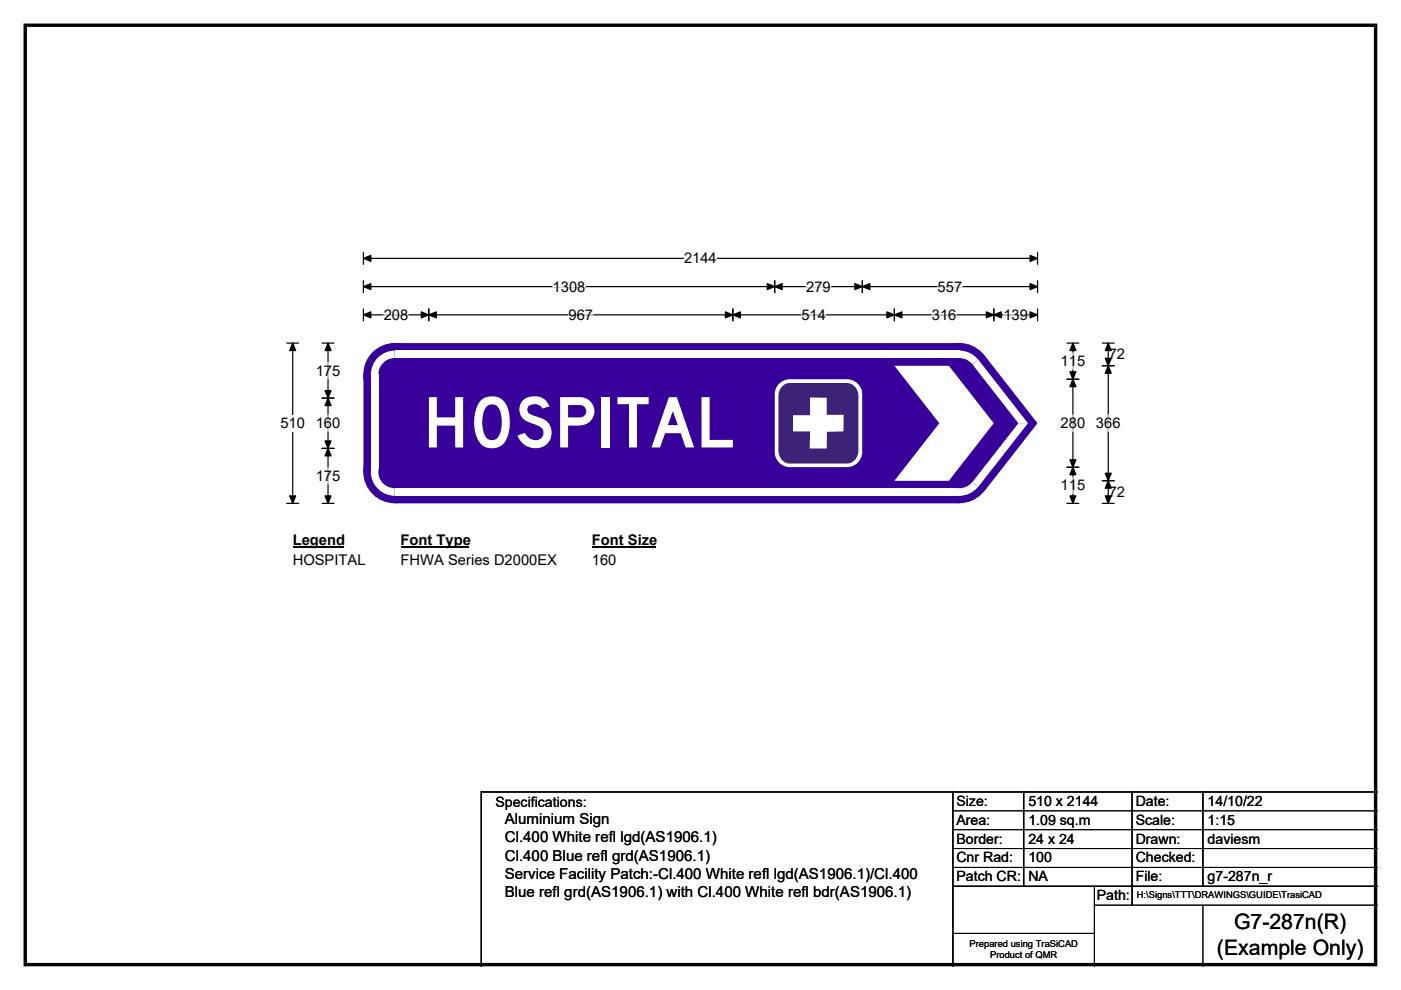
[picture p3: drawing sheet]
<svg xmlns="http://www.w3.org/2000/svg" width="297mm" height="210mm" viewBox="0 0 297 210" stroke-linecap="round" stroke-linejoin="round" font-family="sans-serif">
<path d="M5.4 5.4h286.3v199.2h-286.3z" fill="none" stroke="#000" stroke-width=".72"/>
<path d="M77 54.8h143M77 53.5v2.6M220 53.5v2.6" fill="none" stroke="#000" stroke-width=".25"/>
<path d="M77 54.8l1.6-.6v1.2zM218.4 54.2l1.6 .6-1.6 .6z" fill="#000" stroke="#000" stroke-width=".25"/>
<path d="M145 53.1h7v3.5h-7z" fill="#fff"/>
<g fill="none" stroke="#000" stroke-width=".25">
<path d="M77 59.5v2.6M164.3 59.5v2.6M182.8 59.5v2.6M220 59.5v2.6M60.8 72.8h2.5M62.1 72.8v34M77 60.8h143M77 65.5v2.6M77 66.8h143M90.9 65.5v2.6M155.4 65.5v2.6M189.6 65.5v2.6"/>
<path d="M210.7 65.5v2.6M220 65.5v2.6M60.8 106.8h2.5"/>
</g>
<g fill="#000" stroke="#000" stroke-width=".25">
<path d="M62.1 72.8l.6 1.6h-1.3zM77 60.8l1.6-.6v1.2zM77 66.8l1.6-.7v1.3zM90.9 66.8l1.6-.7v1.3zM89.3 66.1l1.6 .7-1.6 .6zM153.8 66.1l1.6 .7-1.6 .6zM155.4 66.8l1.6-.7v1.3zM164.3 60.8l1.5-.6v1.2zM162.7 60.2l1.6 .6-1.6 .6zM181.2 60.2l1.6 .6-1.6 .6zM182.8 60.8l1.6-.6v1.2zM188 66.1l1.6 .7-1.6 .6z"/>
<path d="M189.6 66.8l1.6-.7v1.3zM209.1 66.1l1.6 .7-1.6 .6zM210.7 66.8l1.6-.7v1.3zM218.4 60.2l1.6 .6-1.6 .6zM218.4 66.1l1.6 .7-1.6 .6zM61.4 105.2h1.3l-.6 1.6z"/>
</g>
<path d="M81.4 66.8h5.2M117.2 60.8h6.9M120.5 66.8h5.2M169.9 66.8h5.2M170.9 60.8h5.2M197.6 66.8h5.2M198.8 60.8h5.2M212.7 66.8h5.3" fill="none" stroke="#fff" stroke-width=".25"/>
<path d="M59.5 88h5.2v3.5h-5.2z" fill="#fff"/>
<g fill="none" stroke="#000" stroke-width=".25">
<path d="M68.3 72.8h2.5M69.6 72.8v34M226.2 72.8h2.5M227.5 72.8v34M233.7 72.8h2.5M233.7 77.6h2.5M235 72.8v34M68.3 84.4h2.5M68.3 95.1h2.5M226.2 80.4h2.5M226.2 99.1h2.5M68.3 106.8h2.5"/>
<path d="M226.2 106.8h2.5M233.7 106.8h2.5M233.7 102h2.5"/>
</g>
<g fill="#000" stroke="#000" stroke-width=".25">
<path d="M69.6 72.8l.6 1.6h-1.3zM227.5 72.8l.6 1.6h-1.3zM235 77.6l.6 1.6h-1.3zM235 72.8l.6 1.6h-1.3zM234.3 76h1.3l-.6 1.6zM69.6 84.4l.6 1.6h-1.3zM68.9 93.5h1.3l-.6 1.6zM68.9 82.8h1.3l-.6 1.6zM69.6 95.1l.6 1.6h-1.3zM227.5 80.4l.6 1.6h-1.3zM226.8 97.5h1.3l-.6 1.6zM226.8 78.8h1.3l-.6 1.6z"/>
<path d="M227.5 99.1l.6 1.6h-1.3zM68.9 105.2h1.3l-.6 1.6zM226.8 105.2h1.3l-.6 1.6zM234.3 100.4h1.3l-.6 1.6zM235 102l.6 1.5h-1.3zM234.3 105.2h1.3l-.6 1.6z"/>
</g>
<path d="M69.6 76.9v3.4M227.5 74.8v3.6M69.6 88v3.5M69.6 99.2v3.5M227.5 88v3.5M235 88v3.5M227.5 101.2v3.5" fill="none" stroke="#fff" stroke-width=".25"/>
<path d="M62.1 112.8h10.7v3.4h-10.7z" fill="#fff"/>
<path d="M62.1 116h10.7" fill="none" stroke="#000" stroke-width=".32"/>
<path d="M84.9 112.8h14.5v3.4h-14.5z" fill="#fff"/>
<path d="M84.9 116h14.5" fill="none" stroke="#000" stroke-width=".32"/>
<path d="M125.5 112.8h13.5v3.4h-13.5z" fill="#fff"/>
<path d="M125.5 116h13.5" fill="none" stroke="#000" stroke-width=".32"/>
<g fill="#fff">
<path d="M62.1 116.9h15.3v3.5h-15.3z"/>
<path d="M84.9 116.9h33.1v3.5h-33.1z"/>
<path d="M125.5 116.9h5.2v3.5h-5.2z"/>
</g>
<g fill="#37009b">
<path d="M77 79.4l6.7-6.6h119.7l5.3 2.5 11.1 14.3v.4l-11.1 14.2-5.3 2.6h-119.7l-6.7-6.7z" fill-rule="evenodd"/>
<circle cx="83.7" cy="79.4" r="6.7"/>
<circle cx="83.7" cy="100.1" r="6.7"/>
<circle cx="203.4" cy="100.1" r="6.7"/>
<circle cx="219.5" cy="89.7" r=".33"/>
<circle cx="203.4" cy="79.4" r="6.7"/>
</g>
<g fill="#fff">
<path d="M83.7 74.4h119.7v1.6h-119.7z" fill-rule="evenodd"/>
<path d="M80.4 75.6a5.1 5.1 0 0 1 3.3-1.2v5h-5.1a5.1 5.1 0 0 1 1.8-3.8z" fill-rule="evenodd"/>
</g>
<circle cx="83.7" cy="79.4" r="3.5" fill="#37009b"/>
<g fill="#fff">
<path d="M78.7 79.4h1.5v20.7h-1.5z" fill-rule="evenodd"/>
<path d="M78.6 100l5.1 .1v5.1a5.1 5.1 0 0 1-5.1-5.2z" fill-rule="evenodd"/>
</g>
<circle cx="83.7" cy="100.1" r="3.5" fill="#37009b"/>
<g fill="#fff">
<path d="M83.7 103.6h119.7v1.6h-119.7z" fill-rule="evenodd"/>
<path d="M203.4 100.1l4 3.1a5.1 5.1 0 0 1-4 2z" fill-rule="evenodd"/>
</g>
<circle cx="203.4" cy="100.1" r="3.5" fill="#37009b"/>
<g fill="#fff">
<path d="M215.9 89.8h2l-10.5 13.4-1.2-1z"/>
<path d="M206.2 77.3l1.2-1 10.6 13.5h-2.1z"/>
<path d="M203.4 74.4a5.1 5.1 0 0 1 4 1.9l-4 3.1z" fill-rule="evenodd"/>
</g>
<circle cx="203.4" cy="79.4" r="3.5" fill="#37009b"/>
<g fill="#fff">
<path d="M189.6 77.6h11.6l9.5 12.2-9.5 12.2h-11.6l9.6-12.2z" fill-rule="evenodd"/>
<path d="M165.2 81.4a3.3 3.3 0 0 1 2.3-1h12a3.3 3.3 0 0 1 3.3 3.3v12.1a3.3 3.3 0 0 1-3.3 3.3h-12a3.3 3.3 0 0 1-3.2-3.3v-12.1a3.2 3.2 0 0 1 .9-2.3z" fill-rule="evenodd"/>
</g>
<path d="M165.9 81.9l1-.6 .5-.1h12.2a2.6 2.6 0 0 1 2.4 2.9v11.4a2.67 2.67 0 0 1-2.4 2.8h-12.2a2.59 2.59 0 0 1-2.4-2.8v-11.4a3 3 0 0 1 .9-2.2z" fill-rule="evenodd" fill="#3d2377"/>
<path d="M171.7 84.3l3.6 .1v3.6h3.6l-.1 3.5-3.5 .1v3.5h-3.6v-3.6h-3.6v-3.4h3.6z" fill-rule="evenodd" fill="#fff"/>
<path d="M202 168v37M217 168v20M240 168v24M255 168v20M292 168h-190v37M202 188h90" fill="none" stroke="#000" stroke-width=".3"/>
<path d="M202 172h90M202 176h90M202 180h90M202 184h90M202 198h30M232 192h60M232 188v17M255 192v13" fill="none" stroke="#000" stroke-width=".21"/>
<text font-size="14.8" fill="#fff" x="89.7" y="94.9">HOSPITAL</text>
<g font-size="4.5">
<text x="261.6" y="197.1">G7-287n(R)</text>
<text x="258" y="202.5">(Example Only)</text>
</g>
<g font-size="3.2">
<text x="107" y="178.7">Cl.400 White refl lgd(AS1906.1)</text>
<text x="107" y="174.9">Aluminium Sign</text>
<text x="107" y="182.5">Cl.400 Blue refl grd(AS1906.1)</text>
<text x="107" y="186.4">Service Facility Patch:-Cl.400 White refl lgd(AS1906.1)/Cl.400</text>
<text x="107" y="190.2">Blue refl grd(AS1906.1) with Cl.400 White refl bdr(AS1906.1)</text>
</g>
<g font-size="3.1">
<text x="145" y="55.9">2144</text>
<text x="117.2" y="61.8">1308</text>
<text x="170.9" y="61.8">279</text>
<text x="198.8" y="61.8">557</text>
<text x="81.4" y="67.8">208</text>
<text x="120.5" y="67.8">967</text>
<text x="169.9" y="67.8">514</text>
<text x="197.6" y="67.8">316</text>
<text x="212.7" y="67.8">139</text>
<text x="224.9" y="77.6">115</text>
<text x="235.1" y="76.2">72</text>
<text x="66.9" y="79.7">175</text>
<text x="59.5" y="90.8">510</text>
<text x="66.9" y="90.8">160</text>
<text x="224.9" y="90.8">280</text>
<text x="232.4" y="90.8">366</text>
<text x="66.9" y="102">175</text>
<text x="224.9" y="104">115</text>
<text x="235.1" y="105.4">72</text>
<text x="62.1" y="115.6">Legend</text>
<text x="62.1" y="119.7">HOSPITAL</text>
<text x="84.9" y="115.6">Font Type</text>
<text x="84.9" y="119.7">FHWA Series D2000EX</text>
<text x="125.5" y="115.6">Font Size</text>
<text x="125.5" y="119.7">160</text>
</g>
<g font-size="3">
<text x="105" y="171.2">Specifications:</text>
<text x="202.8" y="170.9">Size:</text>
<text x="218" y="170.9">510 x 2144</text>
<text x="240.8" y="170.9">Date:</text>
<text x="256" y="170.9">14/10/22</text>
<text x="202.8" y="174.9">Area:</text>
<text x="202.8" y="178.9">Border:</text>
<text x="218" y="174.9">1.09 sq.m</text>
<text x="218" y="178.9">24 x 24</text>
<text x="240.8" y="174.9">Scale:</text>
<text x="240.8" y="178.9">Drawn:</text>
<text x="256" y="174.9">1:15</text>
<text x="256" y="178.9">daviesm</text>
<text x="202.8" y="182.9">Cnr Rad:</text>
<text x="218" y="182.9">100</text>
<text x="240.8" y="182.9">Checked:</text>
<text x="202.8" y="186.9">Patch CR:</text>
<text x="218" y="186.9">NA</text>
<text x="232.5" y="190.9">Path:</text>
<text x="240.8" y="186.9">File:</text>
<text x="256" y="186.9">g7-287n_r</text>
</g>
<g font-size="2">
<text x="241" y="190.5">H:\Signs\TTT\DRAWINGS\GUIDE\TrasiCAD</text>
<text x="205.6" y="200.8">Prepared using TraSiCAD</text>
<text x="209.9" y="203.2">Product of QMR</text>
</g>
</svg>
